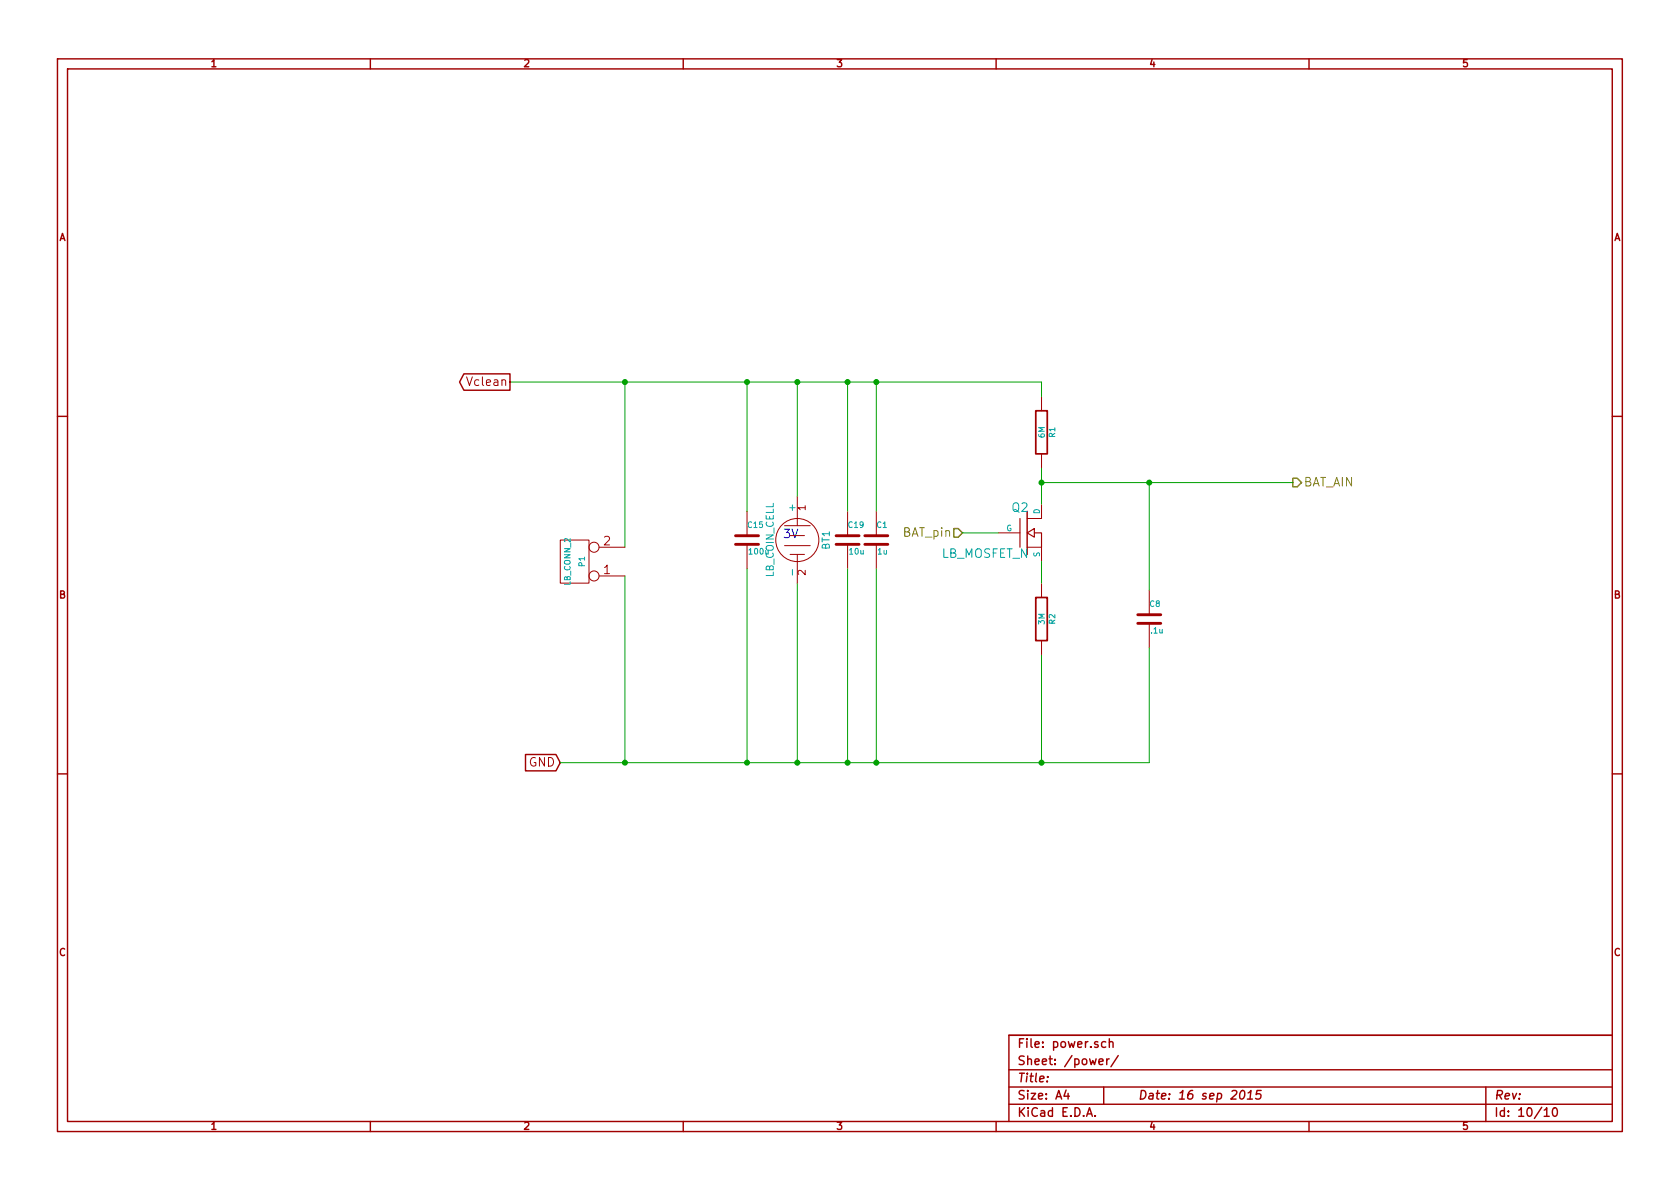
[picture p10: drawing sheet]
<svg xmlns="http://www.w3.org/2000/svg" width="297mm" height="210mm" viewBox="0 0 297 210" stroke-linecap="round" stroke-linejoin="round" font-family="sans-serif">
<g fill="none" stroke="#a00000" stroke-width=".25">
<path d="M10.2 10.4h276.6v189.7h-276.6zM11.9 12.2h273.2v186.1h-273.2zM65.5 10.4v1.8M120.8 10.4v1.8M176.1 10.4v1.8M231.4 10.4v1.8M10.2 73.6h1.7M82 66.1h8.2v2.9h-8.2l-.7-1.4zM285.1 73.6h1.7M181.6 90.4v7.6M10.2 136.8h1.7M92.9 133.4h5.4l.8 1.5-.8 1.4h-5.4z"/>
<path d="M285.1 136.8h1.7M65.5 198.3v1.8M120.8 198.3v1.8M176.1 198.3v1.8M178.4 189.2h106.7M178.4 195.3h106.7M178.4 192.2h106.7M185.2 190.4v.1M188.5 192.8l-.4 1h1M188.8 193.3v1.1M192.1 197.4l.5-1.5 .5 1.5M192.3 197h.7"/>
<path d="M193.6 197.3v.1M194.3 187.8l.7-.2v-.3l-.5-.1-.2 .3 .1 .7h.6M195.1 192.2v3.1M195.5 184.3a.48 .48 0 0 0-.7 0v.8l.3 .1 .4-.1M195.7 187.2v1.1M196.1 187.2l-.3 .1-.1 .2M196.1 184.3h.1a.36 .36 0 0 1 .6 .1v.8M196.1 183.7v1.5M197.7 186.7l-1.3 1.9M219.4 193l.4-.2a.88 .88 0 0 1-.3 1.6l-.3-.3a1.19 1.19 0 0 1 .2-1.1zM220.5 194.4h.9M220.7 193.3l.5-.5-.2 1.6"/>
<path d="M223 192.8h-.8l-.1 .8 .2-.2 .5 .1 .2 .2-.2 .5-.2 .2-.6-.2M231.4 198.3v1.8M262.7 192.2v6.1M273 196.3l.5-.4v1.5M273 197.4h.9M274.6 196l.3-.1a.86 .86 0 0 1 .5 .7 .86 .86 0 0 1-.4 .8 .81 .81 0 0 1-.4-1.4zM285.1 183.1h-106.7v15.2"/>
</g>
<g fill="none" stroke="#00a000" stroke-width=".18">
<path d="M90.2 67.6h93.9v2.5M110.5 67.6v29.2M132.1 67.6v22.8M141 67.6v20.3M149.9 67.6v22.8M154.9 67.6v22.8M170.2 94.2h6.3M184.1 82.8v6.3M184.1 99.3v3.8M184.1 85.3h44.5M203.2 85.3v19.1M110.5 101.8v33.1"/>
<path d="M132.1 100.6v34.3M141 103.1v31.8M149.9 100.6v34.3M154.9 100.6v34.3M184.1 115.8v19.1M203.2 114.5v20.4h-104.1"/>
</g>
<path d="M130 96.3h4.1M130 94.7h4.1M147.8 96.3h4.1M147.8 94.7h4.1M152.9 96.3h4.1M152.9 94.7h4.1M201.2 110.2h4M201.2 108.7h4" fill="none" stroke="#a00000" stroke-width=".51"/>
<g fill="none" stroke="#a00000" stroke-width=".18">
<path d="M184.1 70.1v2.5M99.1 95.5h5v7.6h-5zM105.9 96.8h4.6M132.1 90.4v4.3M132.1 96.3v4.3M138.7 93h4.6M138.7 96.5h4.6M139.7 94.7h2.5M139.7 98h2.5M141 87.9v5.1M141 98v5.1M149.9 90.4v4.3"/>
<path d="M149.9 96.3v4.3M154.9 90.4v4.3M154.9 96.3v4.3M176.5 94.2h3.8M181.6 96.8h2.5v2.5M184.1 80.3v2.5M184.1 89.1v2.6h-2.5M105.9 101.8h4.6M184.1 103.1v2.6M184.1 113.3v2.5M203.2 104.4v4.3M203.2 110.2v4.3"/>
<circle cx="105" cy="96.8" r=".89"/>
<circle cx="141" cy="95.5" r="3.8"/>
<circle cx="105" cy="101.8" r=".89"/>
</g>
<path d="M183.1 72.6h2.1v7.7h-2.1zM183.1 105.7h2.1v7.6h-2.1z" fill="none" stroke="#a00000" stroke-width=".3"/>
<path d="M180.3 91.7v5.1M181.6 94.2l1.3-.7v1.5zM182.9 94.2h1.2v2.6" fill="none" stroke="#a00000" stroke-width=".2"/>
<path d="M168.7 93.5h.7l.8 .7-.8 .8h-.7zM228.6 84.6h.8l.7 .7-.7 .8h-.8z" fill="none" stroke="#808000" stroke-width=".25"/>
<g fill="#00a000" stroke="#00a000" stroke-width=".25">
<circle cx="184.1" cy="85.3" r=".41"/>
<circle cx="184.1" cy="134.9" r=".41"/>
<circle cx="203.2" cy="85.3" r=".41"/>
<circle cx="141" cy="67.6" r=".41"/>
<circle cx="154.9" cy="134.9" r=".41"/>
<circle cx="149.9" cy="134.9" r=".41"/>
<circle cx="154.9" cy="67.6" r=".41"/>
<circle cx="149.9" cy="67.6" r=".41"/>
<circle cx="132.1" cy="67.6" r=".41"/>
<circle cx="141" cy="134.9" r=".41"/>
<circle cx="132.1" cy="134.9" r=".41"/>
<circle cx="110.5" cy="67.6" r=".41"/>
<circle cx="110.5" cy="134.9" r=".41"/>
</g>
<g font-size="2.1" fill="#a00000">
<text x="82.9" y="68.3">Vclean</text>
<text x="106.7" y="101.6">1</text>
<text x="106.7" y="96.5">2</text>
<text x="93.4" y="135.6">GND</text>
<text x="179.9" y="185.4">File: power.sch</text>
<text x="179.9" y="191.5">Title:</text>
<text x="179.9" y="188.4">Sheet: /power/</text>
<text x="179.9" y="197.6">KiCad E.D.A.</text>
<text x="179.9" y="194.5">Size: A4</text>
<text x="201.2" y="194.5">Date: 16 sep 2015</text>
<text x="264.2" y="194.5">Rev:</text>
<text x="264.2" y="197.6">Id: 10/10</text>
</g>
<g font-size="2.1" fill="#808000">
<text x="230.5" y="86.1">BAT_AIN</text>
<text x="159.5" y="95">BAT_pin</text>
</g>
<text font-size="2.1" fill="#00f" x="138.4" y="95.2">3V</text>
<g font-size="2.1" fill="#00a0a0">
<text x="178.9" y="90.6">Q2</text>
<text x="166.4" y="98.7">LB_MOSFET_N</text>
</g>
<g font-size="1.8" fill="#a00000">
<text x="37.3" y="11.9">1</text>
<text x="92.7" y="11.9">2</text>
<text x="148" y="11.9">3</text>
<text x="203.3" y="11.9">4</text>
<text x="258.6" y="11.9">5</text>
<text x="10.4" y="42.7">A</text>
<text x="285.3" y="42.7">A</text>
<text x="142.5" y="90.3" transform="rotate(-90 142.5 90.3)">1</text>
<text x="142.5" y="101.7" transform="rotate(-90 142.5 101.7)">2</text>
<text x="10.4" y="105.9">B</text>
<text x="285.3" y="105.9">B</text>
<text x="10.4" y="169.1">C</text>
<text x="285.3" y="169.1">C</text>
<text x="37.3" y="199.8">1</text>
<text x="92.7" y="199.8">2</text>
<text x="148" y="199.8">3</text>
<text x="203.3" y="199.8">4</text>
<text x="258.6" y="199.8">5</text>
</g>
<g font-size="1.8" fill="#00a0a0">
<text x="140.7" y="90.3" transform="rotate(-90 140.7 90.3)">+</text>
<text x="140.7" y="101.5" transform="rotate(-90 140.7 101.5)">-</text>
<text x="146.8" y="97.2" transform="rotate(-90 146.8 97.2)">BT1</text>
<text x="136.9" y="102.2" transform="rotate(-90 136.9 102.2)">LB_COIN_CELL</text>
</g>
<g font-size="1.4" fill="#00a0a0">
<text x="184.8" y="77.4" transform="rotate(-90 184.8 77.4)">6M</text>
<text x="186.6" y="77.3" transform="rotate(-90 186.6 77.3)">R1</text>
<text x="132.3" y="93.4">C15</text>
<text x="150" y="93.4">C19</text>
<text x="155" y="93.4">C1</text>
<text x="177.9" y="94">G</text>
<text x="183.9" y="90.9" transform="rotate(-90 183.9 90.9)">D</text>
<text x="103.5" y="100.2" transform="rotate(-90 103.5 100.2)">P1</text>
<text x="132.5" y="98.1">100u</text>
<text x="150.2" y="98.1">10u</text>
<text x="155.2" y="98.1">1u</text>
<text x="183.9" y="98.5" transform="rotate(-90 183.9 98.5)">S</text>
<text x="100.9" y="103.5" transform="rotate(-90 100.9 103.5)">LB_CONN_2</text>
<text x="203.3" y="107.4">C8</text>
<text x="184.8" y="110.4" transform="rotate(-90 184.8 110.4)">3M</text>
<text x="186.6" y="110.4" transform="rotate(-90 186.6 110.4)">R2</text>
<text x="203.5" y="112.1">.1u</text>
</g>
</svg>
